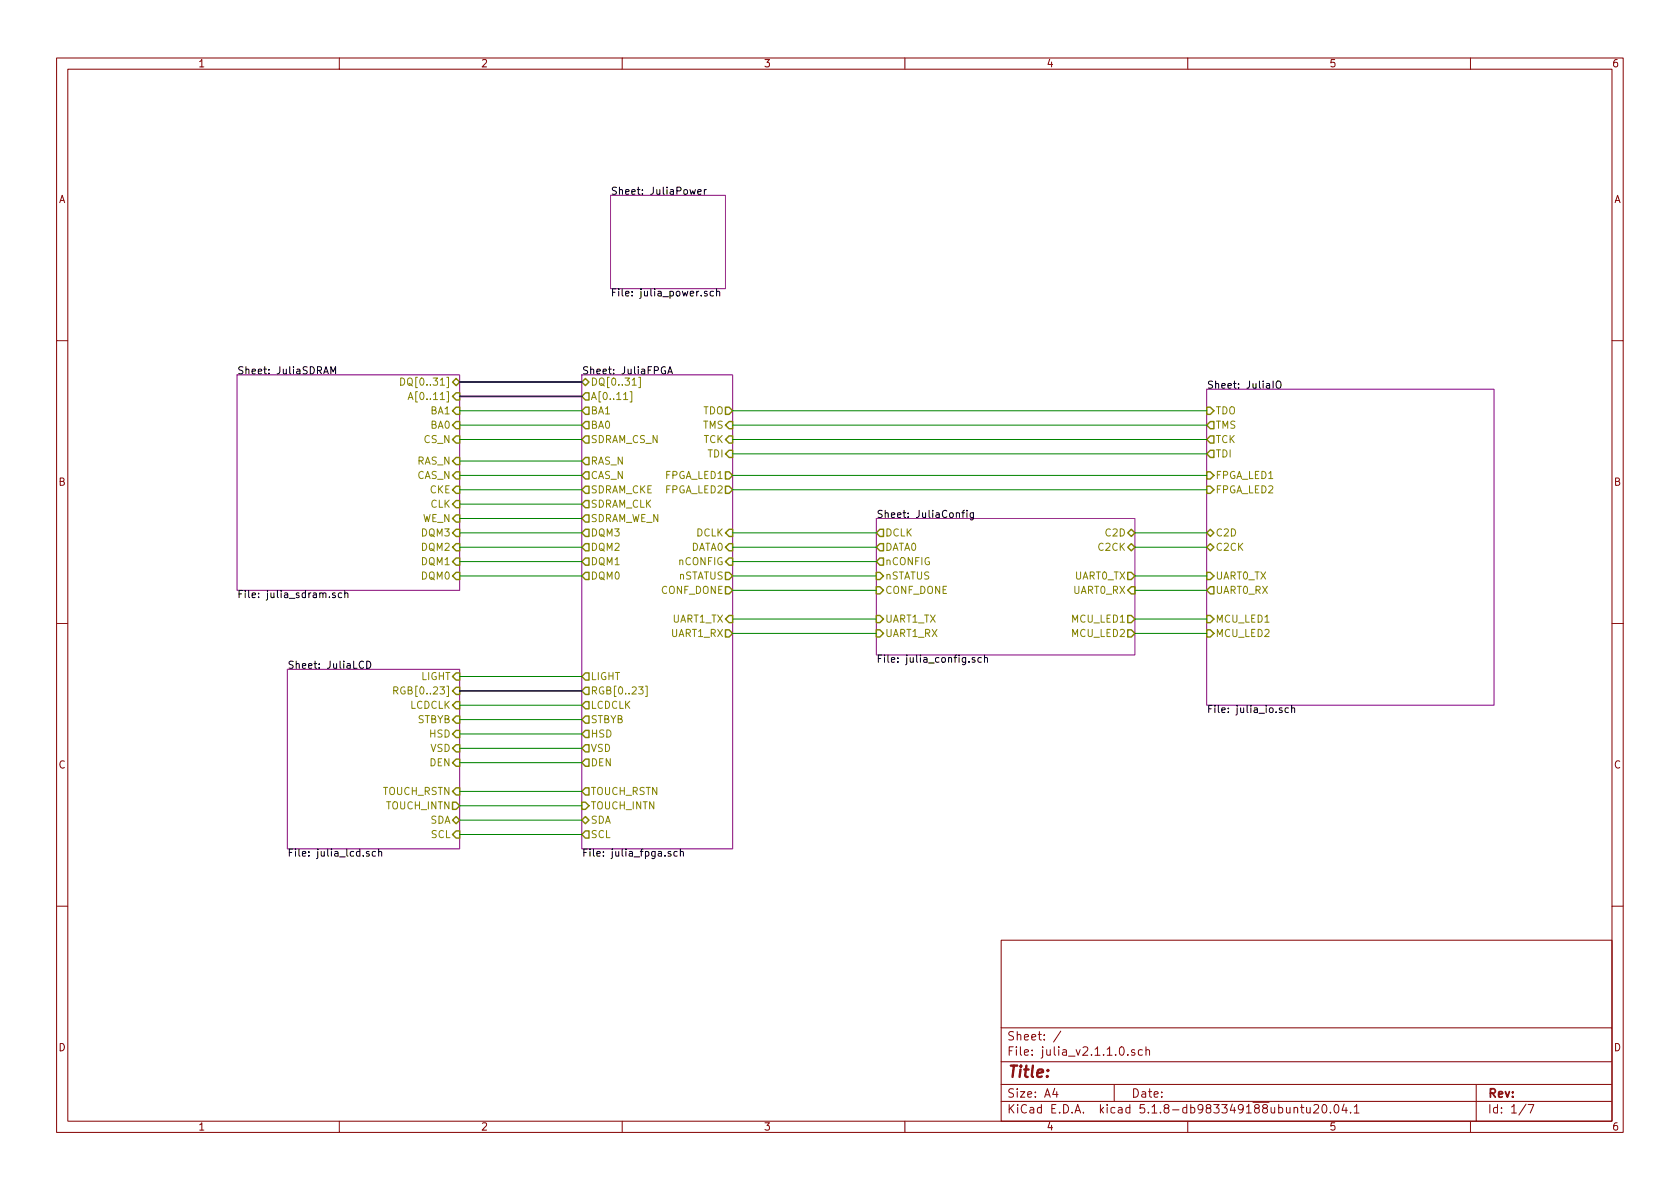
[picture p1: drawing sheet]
EESchema Schematic File Version 4
EELAYER 30 0
EELAYER END
$Descr A4 11693 8268
encoding utf-8
Sheet 1 7
Title ""
Date ""
Rev ""
Comp ""
Comment1 ""
Comment2 ""
Comment3 ""
Comment4 ""
$EndDescr
$Sheet
S 4250 1350 800  650 
U 5FEF89C2
F0 "JuliaPower" 50
F1 "julia_power.sch" 50
$EndSheet
$Sheet
S 8400 2700 2000 2200
U 5FEF89FA
F0 "JuliaIO" 50
F1 "julia_io.sch" 50
F2 "TDI" O L 8400 3150 50 
F3 "TMS" O L 8400 2950 50 
F4 "TCK" O L 8400 3050 50 
F5 "TDO" I L 8400 2850 50 
F6 "C2D" B L 8400 3700 50 
F7 "C2CK" B L 8400 3800 50 
F8 "UART0_TX" I L 8400 4000 50 
F9 "UART0_RX" O L 8400 4100 50 
F10 "MCU_LED1" I L 8400 4300 50 
F11 "MCU_LED2" I L 8400 4400 50 
F12 "FPGA_LED1" I L 8400 3300 50 
F13 "FPGA_LED2" I L 8400 3400 50 
$EndSheet
$Sheet
S 6100 3600 1800 950 
U 5FEF8A18
F0 "JuliaConfig" 50
F1 "julia_config.sch" 50
F2 "DCLK" O L 6100 3700 50 
F3 "DATA0" O L 6100 3800 50 
F4 "nCONFIG" O L 6100 3900 50 
F5 "nSTATUS" I L 6100 4000 50 
F6 "CONF_DONE" I L 6100 4100 50 
F7 "C2D" B R 7900 3700 50 
F8 "C2CK" B R 7900 3800 50 
F9 "UART0_TX" O R 7900 4000 50 
F10 "UART0_RX" I R 7900 4100 50 
F11 "MCU_LED1" O R 7900 4300 50 
F12 "MCU_LED2" O R 7900 4400 50 
F13 "UART1_RX" I L 6100 4400 50 
F14 "UART1_TX" I L 6100 4300 50 
$EndSheet
Wire Wire Line
	5100 2850 8400 2850
Wire Wire Line
	5100 2950 8400 2950
Wire Wire Line
	8400 3050 5100 3050
Wire Wire Line
	5100 3150 8400 3150
Wire Wire Line
	5100 3700 6100 3700
Wire Wire Line
	5100 3800 6100 3800
Wire Wire Line
	5100 3900 6100 3900
Wire Wire Line
	5100 4000 6100 4000
Wire Wire Line
	5100 4100 6100 4100
Wire Wire Line
	5100 4300 6100 4300
Wire Wire Line
	5100 4400 6100 4400
Wire Wire Line
	7900 4300 8400 4300
Wire Wire Line
	7900 4400 8400 4400
Wire Wire Line
	7900 3700 8400 3700
Wire Wire Line
	7900 3800 8400 3800
Wire Wire Line
	7900 4000 8400 4000
Wire Wire Line
	7900 4100 8400 4100
Wire Wire Line
	5100 3300 8400 3300
Wire Wire Line
	5100 3400 8400 3400
$Sheet
S 2000 4650 1200 1250
U 5FEF89EA
F0 "JuliaLCD" 50
F1 "julia_lcd.sch" 50
F2 "LIGHT" I R 3200 4700 50 
F3 "RGB[0..23]" I R 3200 4800 50 
F4 "LCDCLK" I R 3200 4900 50 
F5 "STBYB" I R 3200 5000 50 
F6 "HSD" I R 3200 5100 50 
F7 "VSD" I R 3200 5200 50 
F8 "DEN" I R 3200 5300 50 
F9 "TOUCH_RSTN" I R 3200 5500 50 
F10 "TOUCH_INTN" O R 3200 5600 50 
F11 "SDA" B R 3200 5700 50 
F12 "SCL" I R 3200 5800 50 
$EndSheet
$Sheet
S 1650 2600 1550 1500
U 5FEF8A09
F0 "JuliaSDRAM" 50
F1 "julia_sdram.sch" 50
F2 "DQ[0..31]" B R 3200 2650 50 
F3 "A[0..11]" I R 3200 2750 50 
F4 "BA1" I R 3200 2850 50 
F5 "BA0" I R 3200 2950 50 
F6 "CAS_N" I R 3200 3300 50 
F7 "RAS_N" I R 3200 3200 50 
F8 "WE_N" I R 3200 3600 50 
F9 "CS_N" I R 3200 3050 50 
F10 "CKE" I R 3200 3400 50 
F11 "CLK" I R 3200 3500 50 
F12 "DQM3" I R 3200 3700 50 
F13 "DQM2" I R 3200 3800 50 
F14 "DQM1" I R 3200 3900 50 
F15 "DQM0" I R 3200 4000 50 
$EndSheet
Wire Wire Line
	3200 5800 4050 5800
Wire Wire Line
	3200 5700 4050 5700
Wire Wire Line
	3200 5600 4050 5600
Wire Wire Line
	4050 5500 3200 5500
Wire Wire Line
	3200 5300 4050 5300
Wire Wire Line
	3200 5200 4050 5200
Wire Wire Line
	3200 5100 4050 5100
Wire Wire Line
	3200 5000 4050 5000
Wire Wire Line
	3200 4900 4050 4900
Wire Wire Line
	3200 4700 4050 4700
Wire Bus Line
	3200 4800 4050 4800
Wire Bus Line
	3200 2650 4050 2650
Wire Bus Line
	3200 2750 4050 2750
$Sheet
S 4050 2600 1050 3300
U 5FEF89D3
F0 "JuliaFPGA" 50
F1 "julia_fpga.sch" 50
F2 "TDO" O R 5100 2850 50 
F3 "TMS" I R 5100 2950 50 
F4 "TCK" I R 5100 3050 50 
F5 "TDI" I R 5100 3150 50 
F6 "DCLK" I R 5100 3700 50 
F7 "DATA0" I R 5100 3800 50 
F8 "nCONFIG" I R 5100 3900 50 
F9 "nSTATUS" O R 5100 4000 50 
F10 "CONF_DONE" O R 5100 4100 50 
F11 "UART1_TX" I R 5100 4300 50 
F12 "UART1_RX" O R 5100 4400 50 
F13 "FPGA_LED1" O R 5100 3300 50 
F14 "FPGA_LED2" O R 5100 3400 50 
F15 "RGB[0..23]" O L 4050 4800 50 
F16 "LCDCLK" O L 4050 4900 50 
F17 "HSD" O L 4050 5100 50 
F18 "VSD" O L 4050 5200 50 
F19 "DEN" O L 4050 5300 50 
F20 "LIGHT" O L 4050 4700 50 
F21 "TOUCH_INTN" I L 4050 5600 50 
F22 "TOUCH_RSTN" O L 4050 5500 50 
F23 "SDA" B L 4050 5700 50 
F24 "SCL" O L 4050 5800 50 
F25 "STBYB" O L 4050 5000 50 
F26 "DQ[0..31]" B L 4050 2650 50 
F27 "A[0..11]" O L 4050 2750 50 
F28 "BA1" O L 4050 2850 50 
F29 "BA0" O L 4050 2950 50 
F30 "SDRAM_CS_N" O L 4050 3050 50 
F31 "RAS_N" O L 4050 3200 50 
F32 "CAS_N" O L 4050 3300 50 
F33 "DQM0" O L 4050 4000 50 
F34 "DQM1" O L 4050 3900 50 
F35 "DQM2" O L 4050 3800 50 
F36 "DQM3" O L 4050 3700 50 
F37 "SDRAM_WE_N" O L 4050 3600 50 
F38 "SDRAM_CKE" O L 4050 3400 50 
F39 "SDRAM_CLK" O L 4050 3500 50 
$EndSheet
Wire Wire Line
	3200 2850 4050 2850
Wire Wire Line
	3200 2950 4050 2950
Wire Wire Line
	3200 3050 4050 3050
Wire Wire Line
	3200 3200 4050 3200
Wire Wire Line
	3200 3300 4050 3300
Wire Wire Line
	3200 3400 4050 3400
Wire Wire Line
	3200 3500 4050 3500
Wire Wire Line
	3200 3600 4050 3600
Wire Wire Line
	3200 3700 4050 3700
Wire Wire Line
	3200 3800 4050 3800
Wire Wire Line
	3200 3900 4050 3900
Wire Wire Line
	3200 4000 4050 4000
$EndSCHEMATC
